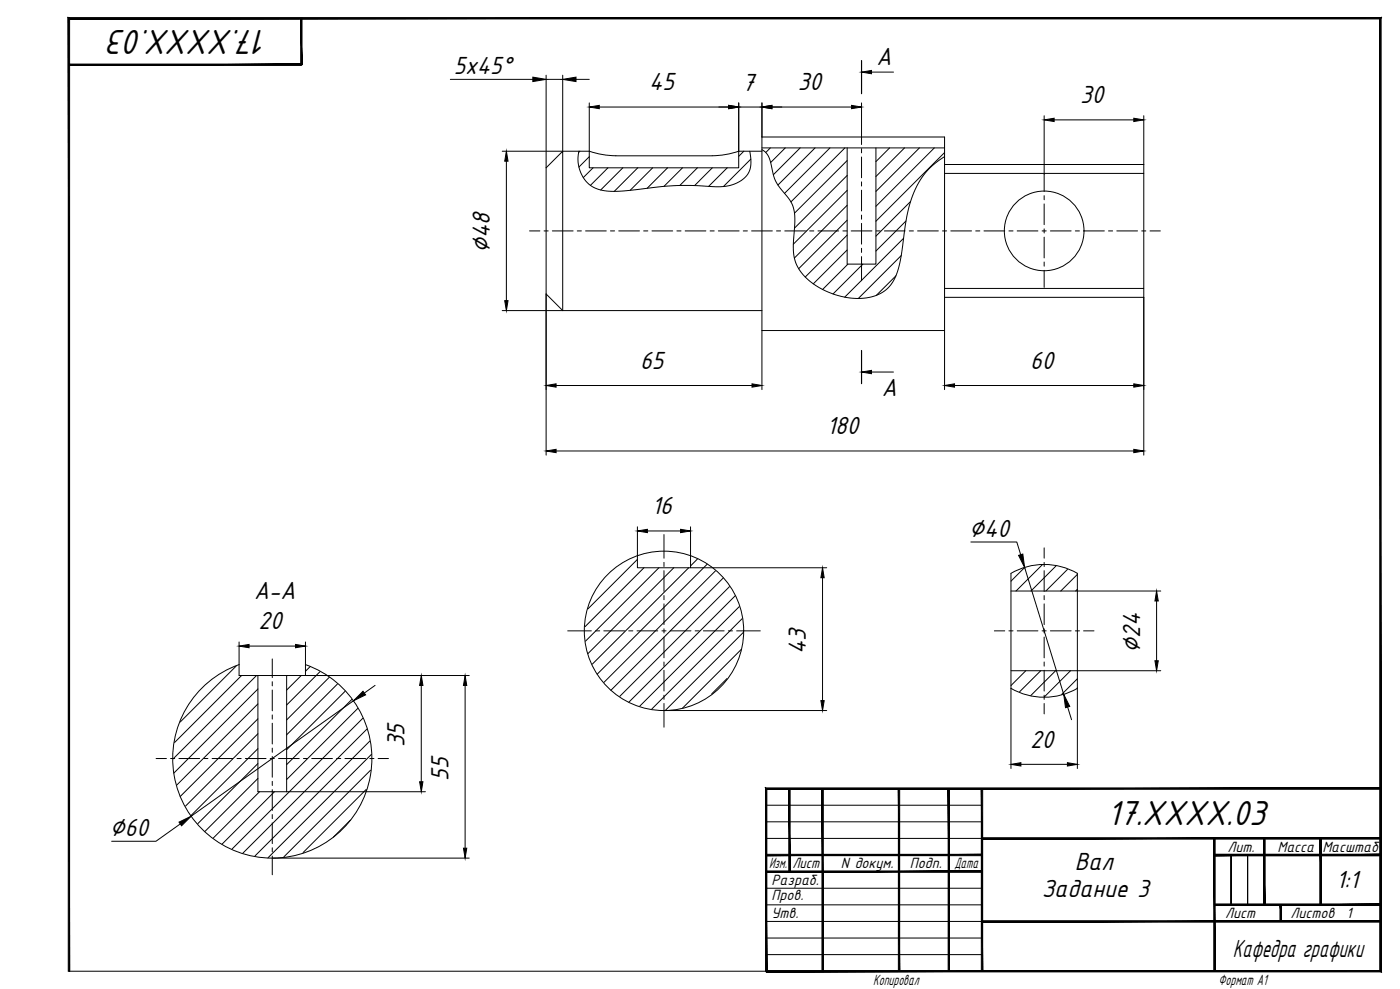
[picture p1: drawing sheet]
<svg xmlns="http://www.w3.org/2000/svg" width="841mm" height="594mm" viewBox="0 0 841 594" stroke-linecap="round" stroke-linejoin="round" font-family="sans-serif">
<!-- layer: 0 -->
<g fill="#000" stroke="#000" stroke-width=".6">
<path d="M181 11v28v-28zM181 11v28z"/>
<path d="M41 38v1l140-1zM41 39l140-1v1z"/>
<path d="M570 474v109v-109zM570 474v109z"/>
<path d="M460 513v1l130-1zM460 514l130-1v1z"/>
<path d="M590 503v1l239-1zM590 504l239-1v1z"/>
<path d="M730 513v1l99-1zM730 514l99-1v1z"/>
<path d="M730 513v1l99-1zM730 514l99-1v1z"/>
<path d="M729 504l1 79v-79zM729 504l1 79h-1z"/>
<path d="M759 504l1 40v-40zM759 504l1 40h-1z"/>
<path d="M759 504l1 40v-40zM759 504l1 40h-1z"/>
<path d="M793 504l1 40v-40zM793 504l1 40h-1z"/>
<path d="M793 504l1 40v-40zM793 504l1 40h-1z"/>
<path d="M460 523v1l130-1zM460 524l130-1v1z"/>
<path d="M474 474v50h1zM474 474h1v50z"/>
<path d="M590 553v1l239-1zM590 554l239-1v1z"/>
<path d="M730 543v1l99-1zM730 544l99-1v1z"/>
<path d="M730 543v1l99-1zM730 544l99-1v1z"/>
<path d="M769 544l1 9v-9zM769 544l1 9h-1z"/>
<path d="M769 544l1 9v-9zM769 544l1 9h-1z"/>
<path d="M41 11v572h1zM41 11h1v572zM41 11h1h788zM42 11h788h-1zM830 11h-1l1 573zM829 11l1 573-1-1zM460 584h370l-1-1zM460 583h369l-369 1z"/>
<path d="M460 473v110h1zM460 473l1 1v109zM460 473l1 1 368-1zM461 474l368-1v1z"/>
<path d="M494 474v109h1zM494 474h1v109z"/>
<path d="M540 474v109zM540 474v109z"/>
<path d="M590 474v109zM590 474v109z"/>
</g>
<path d="M460 484h130M460 494h130M460 504h130M460 534h130M460 544h130M460 553h130M740 544v-30v30M749 544v-30v30M460 563h130M460 573h130M41 583h419" fill="none" stroke="#000" stroke-width=".6"/>
<g fill="none" stroke="#000" stroke-width=".6">
<path d="M348 91a19 19 0 0 0 21 24h7a225 225 0 0 1 57-3 17 17 0 0 0 18-12v-4l-1-5M348 91v1M354 94l-6 6M447 91l-3 3M451 96l-16 16M458 90l3 3 2 3a33 33 0 0 0 5 17l4 4a22 22 0 0 1 5 20v7a27 27 0 0 0 16 29 38 38 0 0 0 37 3 25 25 0 0 0 11-20 217 217 0 0 1 7-37 44 44 0 0 1 19-25M463 89l-3 3M472 89l-9 9M481 89l-16 16M490 89l-23 22M499 89l-28 27M508 89l-33 32"/>
<path d="M509 96l-32 32M534 89l-8 8M543 89l-17 17M552 89l-26 26M561 89l-35 35M567 92l-41 41M356 101l-6 6M365 101l-10 10M374 101l-13 13M383 101l-14 14M392 101l-13 13M401 101l-12 12"/>
<path d="M410 101l-11 11M419 101l-11 10M428 101l-11 10M437 101l-11 11M509 105l-32 32M509 114l-32 33M509 123l-32 32M509 132l-29 29M544 133l-18 18M547 121l-21 21M509 141l-25 25M509 150l-20 21"/>
<path d="M509 159l-15 15M518 159l-18 18M541 154l-25 25M543 143l-36 36M538 166l-12 11M383 336l-30 30M419 336l-4 4M425 339l-66 66M626 339l-16 16M634 340l-15 15M387 341l-36 35M396 341l-44 44"/>
<path d="M405 341l-52 52M414 341l-58 58M430 343l-67 67M434 347l-67 68M438 352l-66 66M442 358l-64 64M615 341l-8 8M641 342l-13 13M647 345l-10 10M647 354l-1 1M444 364l-60 60M446 372l-55 54"/>
<path d="M447 380l-47 47M445 390l-35 35M142 400l-34 34M145 406l-40 40M154 406l-50 50M155 414l-51 50M181 406l-9 9M186 400l-2 3M192 404l-20 19M198 407l-26 25M203 411l-31 30M207 415l-35 35"/>
<path d="M437 408l-9 9M616 403l-9 9M625 403l-13 13M634 403l-15 15M643 403l-16 16M647 408l-9 9M155 423l-49 48M155 432l-47 46M211 420l-39 39M215 425l-43 43M218 431l-79 79M220 438l-74 75"/>
<path d="M155 441l-44 43M155 450l-40 40M155 459l-36 36M222 445l-69 69M223 453l-62 62M155 468l-32 31M156 476l-28 27M165 476l-32 31M220 474l-38 38M223 463l-52 52M211 493l-11 10"/>
</g>
<g fill="none" stroke="#000" stroke-width=".6">
<path d="M338 91h16M354 91v10h90v-10M354 91l7 2 8 1h59l9-1 7-2M444 91h14M458 82h109v117h-109zM458 89h109M509 89v70h17v-70M567 99h120v5M328 101l10-10v96l-10-10zM567 104h120v69h-120M687 173v6h-120M338 187h120"/>
<path d="M383 334v7h32v-7M607 355h40M607 344a40 40 0 0 1 40 0v69a40 40 0 0 1-40 0zM120 414a60 60 0 0 1 24-15v7h40v-7a60 60 0 0 1 33 84 60 60 0 0 1-88 21 60 60 0 0 1-9-90zM155 406v70h17v-70M607 403h40"/>
<circle cx="627" cy="139" r="24"/>
<circle cx="399" cy="379" r="48"/>
</g>
<g fill="none" stroke="#000" stroke-width=".6">
<path d="M518 72v15M518 89v3M518 94v13M518 109v3M518 114v13M627 105v10M627 118v2M318 139h6M327 139h2M332 139h12M347 139h2M352 139h12"/>
<path d="M367 139h2M372 139h12M387 139h2M392 139h12M407 139h2M412 139h12M427 139h2M432 139h12M446 139h3M451 139h13M466 139h3M471 139h13"/>
<path d="M486 139h3M491 139h13M506 139h3M511 139h13M518 129v3M518 134v13M526 139h3M531 139h13M546 139h3M551 139h13M566 139h3M571 139h13"/>
<path d="M586 139h3M591 139h13M606 139h3M611 139h13M626 139h3M627 122v13M627 137v3M631 139h12M646 139h2M651 139h12M666 139h2M671 139h12"/>
<path d="M686 139h2M691 139h6M518 149v3M518 154v15M627 142v13M627 157v3M627 162v11M399 321v14M399 338v2M627 329v6M627 338v2M399 343v12"/>
<path d="M399 358v2M627 343v12M627 358v2M341 379h14M358 379h2M363 379h12M378 379h2M383 379h12M398 379h2M399 363v12M399 378v2M403 379h12"/>
<path d="M418 379h2M423 379h12M438 379h2M443 379h14M597 379h7M606 379h3M611 379h13M626 379h3M627 363v12M627 378v2M631 379h12M646 379h2"/>
<path d="M651 379h6M164 396v11M399 383v12M399 398v2M627 383v12M627 398v2M164 409v3M164 414v13M399 403v12M399 418v2M627 403v12M627 418v2"/>
<path d="M164 429v3M164 434v13M399 423v14M627 423v6M94 456h6M102 456h3M107 456h13M122 456h3M127 456h13M142 456h3M147 456h13M162 456h3"/>
<path d="M164 449v3M164 454v13M167 456h13M182 456h3M187 456h13M202 456h3M207 456h13M222 456h3M227 456h6M164 469v3M164 474v13M164 489v3"/>
<path d="M164 494v13M164 509v3M164 514v11"/>
</g>
<path d="M518 36v20M518 211v19" fill="none" stroke="#000" stroke-width=".7"/>
<g fill="none" stroke="#000" stroke-width=".6">
<path d="M271 48h49M328 45v56M328 48h10M338 45v46h-36M346 48h8M524 43h13M354 62v29M360 64h78M444 62v29M444 64h14M458 62v20M464 64h48"/>
<path d="M518 62v10M627 70v35M633 72h48M687 70v29M304 97v84M328 177v96M687 179v94M302 187h36M458 199v35M567 199v35M334 232h118M524 223h13"/>
<path d="M573 232h108M334 271h347M383 316v18M389 319h20M415 316v18M583 326h28l2 7M415 341h82M494 347v74M616 341l23 76M647 355h50M695 361v36M144 386v13"/>
<path d="M150 388h28M184 386v13M184 406h98M225 412l-6 4M253 412v58M279 412v97M607 413v49M647 403h50M647 413v49M212 421l-97 69M399 427h98M641 425l3 7"/>
<path d="M613 459h28M172 476h84M108 495l-14 10h-27M164 515h118"/>
</g>
<g fill="#000" stroke="#000" stroke-width=".6">
<path d="M320 46l8 2-8 1zM338 48l8-2v3zM518 43l6-1v2zM354 64l6-1v2zM438 63l6 1-6 1zM458 64l6-1v2zM512 63l6 1-6 1zM627 72l6-1v2zM681 71l6 1-6 1zM304 91l1 6h-2zM303 181h2l-1 6zM328 232l6-1v2z"/>
<path d="M452 231l6 1-6 1zM518 223l6-1v2zM567 232l6-1v2zM681 231l6 1-6 1zM328 271l6-1v2zM681 270l6 1-6 1zM383 319l6-1v2zM409 318l6 1-6 1zM612 334l2-1 2 8zM494 341l1 6h-2zM695 355l1 6h-2zM144 388l6-1v2z"/>
<path d="M178 387l6 1-6 1zM694 397h2l-1 6zM212 421l6-6 2 2zM253 406l1 6h-2zM279 406l1 6h-2zM493 421h2l-1 6zM639 417l4 7-3 1zM607 459l6-1v2zM641 458l6 1-6 1zM252 470h2l-1 6zM108 494l7-4-6 6zM278 509h2l-1 6z"/>
</g>
<g font-size="23.2">
<text x="161" y="18" transform="rotate(-180 161 18)">17.XXXX.03</text>
<text x="665" y="495">17.XXXX.03</text>
</g>
<g font-size="16.6">
<text x="527" y="39">A</text>
<text x="273" y="45">5x45°</text>
<text x="390" y="54">45</text>
<text x="446" y="55">7</text>
<text x="479" y="54">30</text>
<text x="649" y="62">30</text>
<text x="294" y="152" transform="rotate(-90 294 152)">∅48</text>
<text x="385" y="222">65</text>
<text x="619" y="222">60</text>
<text x="530" y="238">A</text>
<text x="497" y="261">180</text>
<text x="392" y="309">16</text>
<text x="582" y="323">∅40</text>
<text x="153" y="360">A-A</text>
<text x="155" y="378">20</text>
<text x="484" y="393" transform="rotate(-90 484 393)">43</text>
<text x="685" y="392" transform="rotate(-90 685 392)">∅24</text>
<text x="243" y="449" transform="rotate(-90 243 449)">35</text>
<text x="619" y="449">20</text>
<text x="269" y="469" transform="rotate(-90 269 469)">55</text>
<text x="66" y="502">∅60</text>
<text x="646" y="523">Вал</text>
<text x="803" y="534">1:1</text>
<text x="626" y="539">Задание 3</text>
<text x="741" y="575">Кафедра графики</text>
</g>
<g font-size="9.9">
<text x="737" y="512">Лит.</text>
<text x="767" y="512">Масса</text>
<text x="794" y="512">Масштаб</text>
<text x="462" y="522">Изм.</text>
<text x="476" y="522">Лист</text>
<text x="505" y="522">N докум.</text>
<text x="547" y="522">Подп.</text>
<text x="573" y="522">Дата</text>
<text x="464" y="532">Разраб.</text>
<text x="464" y="541">Пров.</text>
<text x="464" y="552">Утв.</text>
<text x="736" y="552">Лист</text>
<text x="775" y="552">Листов</text>
<text x="809" y="552">1</text>
<text x="525" y="591">Копировал</text>
<text x="732" y="591">Формат А1</text>
</g>
</svg>
